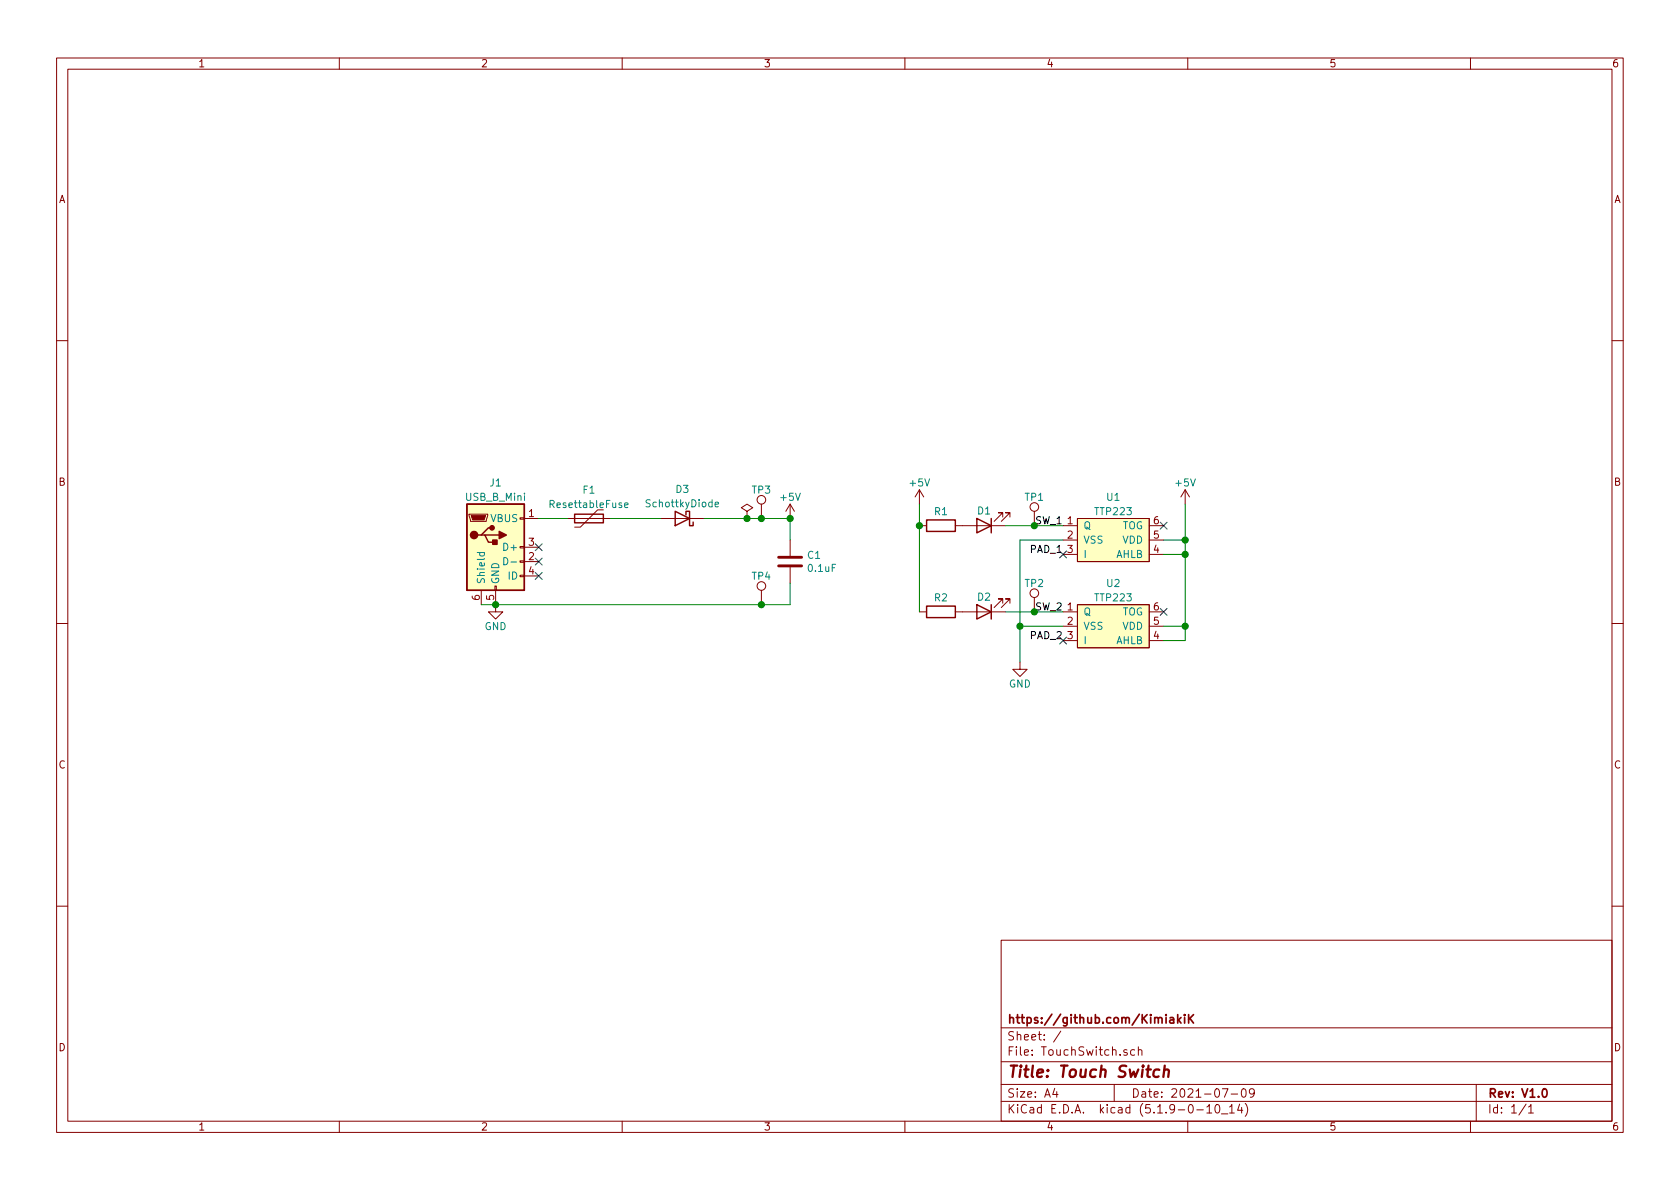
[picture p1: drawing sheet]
EESchema Schematic File Version 4
EELAYER 30 0
EELAYER END
$Descr A4 11693 8268
encoding utf-8
Sheet 1 1
Title "Touch Switch"
Date "2021-07-09"
Rev "V1.0"
Comp "https://github.com/KimiakiK"
Comment1 ""
Comment2 ""
Comment3 ""
Comment4 ""
$EndDescr
$Comp
L TouchSwitch:TTP223 U1
U 1 1
P 7750 3750
F 0 "U1" H 7750 4050 50  0000 C CNN
F 1 "TTP223" H 7750 3950 50  0000 C CNN
F 2 "TouchSwitch:SOT-23-6" H 7750 3750 50  0001 C CNN
F 3 "" H 7750 3750 50  0001 C CNN
	1    7750 3750
	1    0    0    -1  
$EndComp
$Comp
L Connector:USB_B_Mini J1
U 1 1
P 3450 3800
F 0 "J1" H 3450 4250 50  0000 C CNN
F 1 "USB_B_Mini" H 3450 4150 50  0000 C CNN
F 2 "TouchSwitch:UX60SC-MB-5ST" H 3600 3750 50  0001 C CNN
F 3 "~" H 3600 3750 50  0001 C CNN
	1    3450 3800
	1    0    0    -1  
$EndComp
$Comp
L Device:Polyfuse F1
U 1 1
P 4100 3600
F 0 "F1" V 3900 3600 50  0000 C CNN
F 1 "ResettableFuse" V 4000 3600 50  0000 C CNN
F 2 "TouchSwitch:1608Metric" H 4150 3400 50  0001 L CNN
F 3 "~" H 4100 3600 50  0001 C CNN
	1    4100 3600
	0    1    1    0   
$EndComp
$Comp
L Device:D_Schottky D3
U 1 1
P 4750 3600
F 0 "D3" H 4750 3400 50  0000 C CNN
F 1 "SchottkyDiode" H 4750 3500 50  0000 C CNN
F 2 "TouchSwitch:D_TUMD2" H 4750 3600 50  0001 C CNN
F 3 "~" H 4750 3600 50  0001 C CNN
	1    4750 3600
	-1   0    0    1   
$EndComp
$Comp
L Device:C C1
U 1 1
P 5500 3900
F 0 "C1" H 5615 3946 50  0000 L CNN
F 1 "0.1uF" H 5615 3855 50  0000 L CNN
F 2 "TouchSwitch:1608Metric" H 5538 3750 50  0001 C CNN
F 3 "~" H 5500 3900 50  0001 C CNN
	1    5500 3900
	1    0    0    -1  
$EndComp
$Comp
L Device:LED D1
U 1 1
P 6850 3650
F 0 "D1" H 6850 3550 50  0000 C CNN
F 1 "LED" H 6850 3550 50  0001 C CNN
F 2 "TouchSwitch:1608Metric" H 6850 3650 50  0001 C CNN
F 3 "~" H 6850 3650 50  0001 C CNN
	1    6850 3650
	-1   0    0    1   
$EndComp
$Comp
L Device:R R1
U 1 1
P 6550 3650
F 0 "R1" V 6450 3650 50  0000 C CNN
F 1 "R" V 6550 3650 50  0001 C CNN
F 2 "TouchSwitch:1608Metric" V 6480 3650 50  0001 C CNN
F 3 "~" H 6550 3650 50  0001 C CNN
	1    6550 3650
	0    1    1    0   
$EndComp
$Comp
L power:+5V #PWR05
U 1 1
P 5500 3600
F 0 "#PWR05" H 5500 3450 50  0001 C CNN
F 1 "+5V" H 5500 3750 50  0000 C CNN
F 2 "" H 5500 3600 50  0001 C CNN
F 3 "" H 5500 3600 50  0001 C CNN
	1    5500 3600
	1    0    0    -1  
$EndComp
$Comp
L power:GND #PWR04
U 1 1
P 3450 4200
F 0 "#PWR04" H 3450 3950 50  0001 C CNN
F 1 "GND" H 3450 4050 50  0000 C CNN
F 2 "" H 3450 4200 50  0001 C CNN
F 3 "" H 3450 4200 50  0001 C CNN
	1    3450 4200
	1    0    0    -1  
$EndComp
$Comp
L Connector:TestPoint TP3
U 1 1
P 5300 3600
F 0 "TP3" H 5300 3800 50  0000 C CNN
F 1 "TestPoint" H 5358 3627 50  0001 L CNN
F 2 "TouchSwitch:TestPoint_THTPad_D1.6mm_Drill1.0mm" H 5500 3600 50  0001 C CNN
F 3 "~" H 5500 3600 50  0001 C CNN
	1    5300 3600
	1    0    0    -1  
$EndComp
$Comp
L power:PWR_FLAG #FLG01
U 1 1
P 5200 3600
F 0 "#FLG01" H 5200 3675 50  0001 C CNN
F 1 "PWR_FLAG" H 5200 3773 50  0001 C CNN
F 2 "" H 5200 3600 50  0001 C CNN
F 3 "~" H 5200 3600 50  0001 C CNN
	1    5200 3600
	1    0    0    -1  
$EndComp
Wire Wire Line
	3750 3600 3950 3600
Wire Wire Line
	4250 3600 4600 3600
Wire Wire Line
	5500 3600 5500 3750
Connection ~ 5500 3600
Wire Wire Line
	5500 4050 5500 4200
Connection ~ 3450 4200
Wire Wire Line
	3450 4200 3350 4200
Wire Wire Line
	5500 4200 5300 4200
NoConn ~ 3750 3800
NoConn ~ 3750 3900
NoConn ~ 3750 4000
$Comp
L Connector:TestPoint TP4
U 1 1
P 5300 4200
F 0 "TP4" H 5300 4400 50  0000 C CNN
F 1 "TestPoint" H 5358 4227 50  0001 L CNN
F 2 "TouchSwitch:TestPoint_THTPad_D1.6mm_Drill1.0mm" H 5500 4200 50  0001 C CNN
F 3 "~" H 5500 4200 50  0001 C CNN
	1    5300 4200
	1    0    0    -1  
$EndComp
Connection ~ 5300 4200
Wire Wire Line
	4900 3600 5200 3600
Connection ~ 5200 3600
Wire Wire Line
	5200 3600 5300 3600
Connection ~ 5300 3600
Wire Wire Line
	5300 3600 5500 3600
Wire Wire Line
	3450 4200 5300 4200
$Comp
L power:+5V #PWR03
U 1 1
P 8250 3500
F 0 "#PWR03" H 8250 3350 50  0001 C CNN
F 1 "+5V" H 8250 3650 50  0000 C CNN
F 2 "" H 8250 3500 50  0001 C CNN
F 3 "" H 8250 3500 50  0001 C CNN
	1    8250 3500
	1    0    0    -1  
$EndComp
NoConn ~ 7400 3850
NoConn ~ 8100 3650
Text Label 7400 3650 2    50   ~ 0
SW_1
Text Label 7400 3850 2    50   ~ 0
PAD_1
Wire Wire Line
	8250 3500 8250 3750
Wire Wire Line
	8250 3850 8100 3850
Wire Wire Line
	8100 3750 8250 3750
Connection ~ 8250 3750
Wire Wire Line
	8250 3750 8250 3850
Wire Wire Line
	7400 3750 7100 3750
$Comp
L power:+5V #PWR01
U 1 1
P 6400 3500
F 0 "#PWR01" H 6400 3350 50  0001 C CNN
F 1 "+5V" H 6400 3650 50  0000 C CNN
F 2 "" H 6400 3500 50  0001 C CNN
F 3 "" H 6400 3500 50  0001 C CNN
	1    6400 3500
	1    0    0    -1  
$EndComp
Wire Wire Line
	6400 3500 6400 3650
Wire Wire Line
	7000 3650 7200 3650
$Comp
L TouchSwitch:TTP223 U2
U 1 1
P 7750 4350
F 0 "U2" H 7750 4650 50  0000 C CNN
F 1 "TTP223" H 7750 4550 50  0000 C CNN
F 2 "TouchSwitch:SOT-23-6" H 7750 4350 50  0001 C CNN
F 3 "" H 7750 4350 50  0001 C CNN
	1    7750 4350
	1    0    0    -1  
$EndComp
$Comp
L Device:LED D2
U 1 1
P 6850 4250
F 0 "D2" H 6850 4150 50  0000 C CNN
F 1 "LED" H 6850 4150 50  0001 C CNN
F 2 "TouchSwitch:1608Metric" H 6850 4250 50  0001 C CNN
F 3 "~" H 6850 4250 50  0001 C CNN
	1    6850 4250
	-1   0    0    1   
$EndComp
$Comp
L Device:R R2
U 1 1
P 6550 4250
F 0 "R2" V 6450 4250 50  0000 C CNN
F 1 "R" V 6550 4250 50  0001 C CNN
F 2 "TouchSwitch:1608Metric" V 6480 4250 50  0001 C CNN
F 3 "~" H 6550 4250 50  0001 C CNN
	1    6550 4250
	0    1    1    0   
$EndComp
$Comp
L power:GND #PWR02
U 1 1
P 7100 4600
F 0 "#PWR02" H 7100 4350 50  0001 C CNN
F 1 "GND" H 7100 4450 50  0000 C CNN
F 2 "" H 7100 4600 50  0001 C CNN
F 3 "" H 7100 4600 50  0001 C CNN
	1    7100 4600
	1    0    0    -1  
$EndComp
NoConn ~ 7400 4450
NoConn ~ 8100 4250
Text Label 7400 4250 2    50   ~ 0
SW_2
Text Label 7400 4450 2    50   ~ 0
PAD_2
Wire Wire Line
	8250 4450 8100 4450
Wire Wire Line
	8100 4350 8250 4350
Connection ~ 8250 4350
Wire Wire Line
	8250 4350 8250 4450
Wire Wire Line
	7400 4350 7100 4350
Wire Wire Line
	7100 4350 7100 4600
Wire Wire Line
	7000 4250 7200 4250
Connection ~ 7100 4350
Wire Wire Line
	8250 3850 8250 4350
Connection ~ 8250 3850
Wire Wire Line
	7100 3750 7100 4350
Wire Wire Line
	6400 3650 6400 4250
Connection ~ 6400 3650
$Comp
L Connector:TestPoint TP1
U 1 1
P 7200 3650
F 0 "TP1" H 7200 3850 50  0000 C CNN
F 1 "TestPoint" H 7258 3677 50  0001 L CNN
F 2 "TouchSwitch:TestPoint_THTPad_D1.6mm_Drill1.0mm" H 7400 3650 50  0001 C CNN
F 3 "~" H 7400 3650 50  0001 C CNN
	1    7200 3650
	1    0    0    -1  
$EndComp
Connection ~ 7200 3650
Wire Wire Line
	7200 3650 7400 3650
$Comp
L Connector:TestPoint TP2
U 1 1
P 7200 4250
F 0 "TP2" H 7200 4450 50  0000 C CNN
F 1 "TestPoint" H 7258 4277 50  0001 L CNN
F 2 "TouchSwitch:TestPoint_THTPad_D1.6mm_Drill1.0mm" H 7400 4250 50  0001 C CNN
F 3 "~" H 7400 4250 50  0001 C CNN
	1    7200 4250
	1    0    0    -1  
$EndComp
Connection ~ 7200 4250
Wire Wire Line
	7200 4250 7400 4250
$EndSCHEMATC
